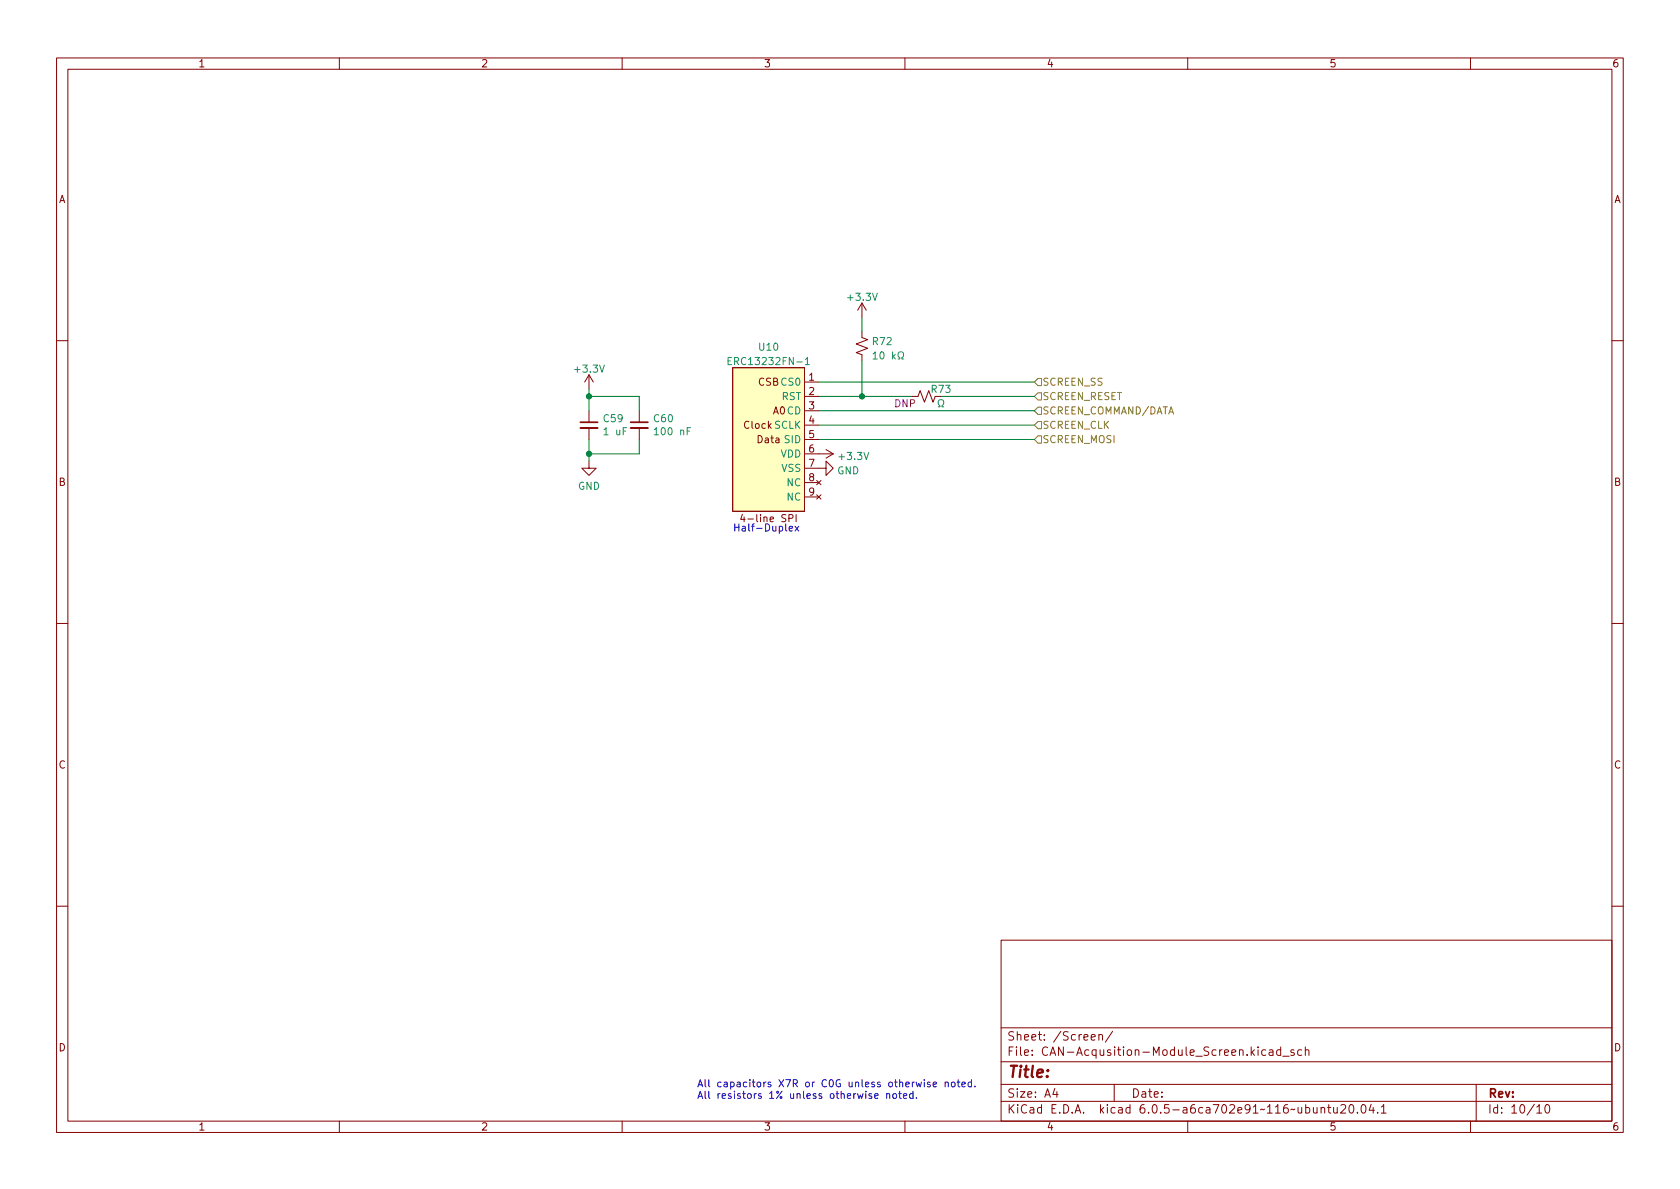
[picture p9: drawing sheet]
<svg xmlns="http://www.w3.org/2000/svg" width="297mm" height="210mm" viewBox="0 0 297 210" stroke-linecap="round" stroke-linejoin="round" font-family="sans-serif">
<g fill="none" stroke="#840000" stroke-width=".18">
<path d="M10 10.2h277v190.1h-277zM12 12.2h273v186.1h-273zM60 10.2v2M110 10.2v2M160 10.2v2M210 10.2v2M260 10.2v2M152.4 58.7v1l1 .4-2 .7 2 .8-2 .8 1 .3v1M152.4 53.6v2.5M152.4 53.6l-.8 1.3M152.4 53.6l.8 1.3M10 60.2h2"/>
<path d="M104.1 66.3v2.5M104.1 72.6v2.1M104.1 75.7v2M104.1 66.3l-.7 1.3M104.1 66.3l.8 1.3M113 72.6v2.1M113 75.7v2M129.5 65h12.7v25.4h-12.7zM142.2 67.6h2.6M142.2 70.1h2.6M142.2 72.6h2.6M142.2 75.2h2.6"/>
<path d="M142.2 77.7h2.6M146 79.5l1.3 .8M161.3 70.1h1l.4-1 .7 2 .8-2 .8 2 .4-1M285 60.2h2M104.1 81.5v1.3h1.3l-1.3 1.3-1.2-1.3h1.2M131.3 90.9l-.3 .9h.7M139.5 91.7l.6-.1 .1-.2v-.3l-.7-.1v1.3M140.8 91v1.3M142.2 82.8h3.8v-1.3l1.3 1.3-1.3 1.3v-1.3M142.2 80.3h5.1M142.2 85.3h2.6M142.2 87.9h2.6"/>
<path d="M144.4 85l.8 .7M144.4 87.5l.8 .8M145.2 85l-.8 .7M145.2 87.5l-.8 .8M147.3 80.3l-1.3 .7M10 110.2h2M285 110.2h2M10 160.2h2M177 166.3h108v32h-108zM285 160.2h2M60 198.3v2M110 198.3v2"/>
<path d="M160 198.3v2M177 194.8h108M177 191.8h108M177 187.8h108M177 181.8h108M186.5 192.5l-.4 1h1M186.9 193v1M192.9 183.4l.7-.1v-.3l-.5-.1-.2 .2 .1 .8h.6M194.3 183.1l.2-.2 .4 .1v.9M194.3 182.9v1M196.7 182.4l-1.3 1.9M197 191.8v3"/>
<path d="M210 198.3v2M223.8 185.7l-.4-.1-.3 .3v.4l.1 .3h.6M224.4 185.7h.6l.1 .9M225.1 186l-.5 .1a.29 .29 0 0 0-.2 .2 .29 .29 0 0 0 .2 .3h.5M226.4 185.7l-.4-.1-.3 .3v.4l.2 .3h.5M226.4 185.1v1.5M226.8 186.8h1.1M228.8 185.7l-.4-.1-.2 .2 .1 .3 .5 .1v.4h-.6M230.1 185.7l-.4-.1-.3 .3v.4l.2 .3h.5M230.8 185.8l.2-.2 .4 .1v.9M230.8 185.1v1.5M233.6 196l.2-.2 .3 .1 .1 .9"/>
<path d="M233.6 195.8v1M234.7 195.8h.6M234.9 195.3v1.3l.4 .2M235.8 195.8l.1 1h.3l.2-.1M236.4 195.8v1M237.1 195.5l.5-.2 .3 .2v.3l-.9 1h.9M238.7 195.4l.2-.1a.81 .81 0 0 1 .5 .7 .81 .81 0 0 1-.3 .8h-.1a.81 .81 0 0 1-.6-.6 .81 .81 0 0 1 .3-.8zM240 196.7v.1M240.8 195.5l.2-.2a.81 .81 0 0 1 .6 .7 .81 .81 0 0 1-.3 .8h-.2a.81 .81 0 0 1-.3-1.3zM242.4 195.3l-.3 1h.9M242.8 195.8v1M243.6 196.7v.1"/>
<path d="M244.2 195.8l.4-.5v1.5M244.2 196.8h.9M260 198.3v2M261 191.8v6.5M271.7 195.8l.5-.5v1.5M271.7 196.8h.9M273.4 195.4l.1-.1a.8 .8 0 0 1 .5 .8 .8 .8 0 0 1-.5 .7 .99 .99 0 0 1-.1-1.4z"/>
</g>
<path d="M129.5 65h12.7v25.4h-12.7z" fill="#ffffc2" stroke="#ffffc2" stroke-width=".18"/>
<path d="M128.7 63.8h.4M129.3 63.2h-.6v1.3h.6M142.4 63.6l.4-.4v1.3M142.4 64.5h.7M154.4 62.6l.3-.4v1.3M154.4 63.5h.7M155.7 62.3l.2-.1a.68 .68 0 0 1 .4 .6 .68 .68 0 0 1-.4 .7l-.2-.1-.1-.4zM157.8 62.2v1.3M157.9 63l.4 .5M158.3 62.6l-.5 .5M158.8 63.5h.3v-.3a.54 .54 0 0 1-.3-.7 .54 .54 0 0 1 .8-.2 .58 .58 0 0 1-.1 .9v.3h.3M165.9 71.9h.3v-.2a.54 .54 0 0 1-.3-.7 .54 .54 0 0 1 .8-.3 .58 .58 0 0 1-.1 1v.2h.3" fill="none" stroke="#008484" stroke-width=".18"/>
<path d="M102.6 75.7h3.1M111.5 75.7h3.1" fill="none" stroke="#840000" stroke-width=".33"/>
<path d="M102.6 74.7h3.1M111.5 74.7h3.1" fill="none" stroke="#840000" stroke-width=".3"/>
<path d="M183.5 74.5h.6v1.3h-.6l-.6-.6zM183.5 77.1h.6v1.3h-.6l-.6-.7zM183.5 69.5h.6v1.2h-.6l-.6-.6zM183.5 72h.6v1.3h-.6l-.6-.7zM183.5 66.9h.6v1.3h-.6l-.6-.6z" fill="none" stroke="#848400" stroke-width=".18"/>
<g fill="none" stroke="#0000c2" stroke-width=".18">
<path d="M139.5 93.5l.6-.1v-.3h-.4l-.2 .1 .1 .6h.5M140.6 93.1l.6 .8M141.2 93.1l-.6 .8M154.7 193.8l.6-.1-.1-.2-.4-.1-.1 .2v.6h.5M156.8 193.5l.2-.1 .3 .1v.7M156.8 193.4v.8M157.9 193.5l.2-.1 .4 .1v.5l-.1 .2h-.3l-.2-.1zM158.9 193.4h.5M159.1 193v1.1l.3 .1M159.7 193.8l.6-.1v-.2l-.4-.1-.2 .2 .1 .6h.5M161.4 193.5l-.3-.1-.3 .2 .1 .6h.5M161.4 193v1.2"/>
<path d="M162 194.1v.1M163.4 190.9v.1M163.4 191.3v.9M164.5 191.4l-.4-.1-.1 .2v.2l.5 .1v.3h-.5M165 191.8l.6-.2-.1-.2-.3-.1-.2 .2 .1 .6h.4M167.1 191.5l.2-.2 .3 .1 .1 .8M167.1 191.3v.9M168.3 191.4l.3-.1 .3 .3v.4l-.3 .2-.3-.1-.1-.1zM169.2 191.3h.5M169.4 190.9v1.1l.3 .2M170.1 191.8l.6-.2-.1-.2-.3-.1-.2 .2v.6h.5M171.8 191.4l-.4-.1-.2 .3 .1 .5h.5"/>
<path d="M171.8 190.9v1.3M172.4 192.1v.1"/>
</g>
<path d="M152.4 56.1v2.6M104.1 70.1h8.9v2.5M104.1 68.8v3.8M104.1 77.7v3.8M113 77.7v2.6h-8.9M144.8 70.1h16.5M144.8 77.7h38.1M144.8 72.6h38.1M144.8 67.6h38.1M144.8 75.2h38.1M152.4 63.7v6.4M166.4 70.1h16.5" fill="none" stroke="#008400" stroke-width=".18"/>
<g fill="#008400" stroke="#008400" stroke-width=".18">
<circle cx="152.4" cy="70.1" r=".46"/>
<circle cx="104.1" cy="70.1" r=".46"/>
<circle cx="104.1" cy="80.3" r=".46"/>
</g>
<text font-size="2.8" fill="#840000" x="178" y="190.6">Title:</text>
<g font-size="2.1" fill="#840000">
<text x="178" y="184">Sheet: /Screen/</text>
<text x="178" y="186.7">File: CAN-Acqusition-Module_Screen.kicad_sch</text>
<text x="178" y="196.9">KiCad E.D.A. kicad 6.0.5-a6ca702e91~116~ubuntu20.04.1</text>
<text x="178" y="194.1">Size: A4</text>
<text x="200" y="194.1">Date:</text>
<text x="263" y="194.1">Rev:</text>
<text x="263" y="196.9">Id: 10/10</text>
</g>
<g font-size="1.8" fill="#840000">
<text x="35" y="11.9">1</text>
<text x="85" y="11.9">2</text>
<text x="135" y="11.9">3</text>
<text x="185" y="11.9">4</text>
<text x="235" y="11.9">5</text>
<text x="285" y="11.9">6</text>
<text x="10.3" y="35.9">A</text>
<text x="285.3" y="35.9">A</text>
<text x="143" y="67.3">1</text>
<text x="143" y="69.8">2</text>
<text x="143" y="72.4">3</text>
<text x="143" y="74.9">4</text>
<text x="143" y="77.5">5</text>
<text x="143" y="80">6</text>
<text x="143" y="82.5">7</text>
<text x="10.3" y="85.9">B</text>
<text x="143" y="85.1">8</text>
<text x="143" y="87.6">9</text>
<text x="285.3" y="85.9">B</text>
<text x="131.9" y="92.3">4-line SPI</text>
<text x="10.3" y="135.9">C</text>
<text x="285.3" y="135.9">C</text>
<text x="10.3" y="185.9">D</text>
<text x="285.3" y="185.9">D</text>
<text x="35" y="199.9">1</text>
<text x="85" y="199.9">2</text>
<text x="135" y="199.9">3</text>
<text x="185" y="199.9">4</text>
<text x="235" y="199.9">5</text>
<text x="285" y="199.9">6</text>
</g>
<g font-size="1.8" fill="#008484">
<text x="150.1" y="53.2">+3.3V</text>
<text x="101.8" y="65.9">+3.3V</text>
<text x="129.6" y="64.5">ERC13232FN-1</text>
<text x="134.3" y="62">U10</text>
<text x="154.4" y="61">R72</text>
<text x="134" y="68.2">CSB CS0</text>
<text x="138.2" y="70.7">RST</text>
<text x="164.7" y="69.5">R73</text>
<text x="106.8" y="74.6">C59</text>
<text x="106.9" y="77">1 uF</text>
<text x="115.7" y="74.6">C60</text>
<text x="116.1" y="77">100 nF</text>
<text x="131.6" y="75.8">Clock SCLK</text>
<text x="136.7" y="73.3">A0 CD</text>
<text x="134" y="78.4">Data SID</text>
<text x="138" y="80.9">VDD</text>
<text x="138.2" y="83.4">VSS</text>
<text x="148" y="83.9">GND</text>
<text x="148.5" y="81.3">+3.3V</text>
<text x="102.2" y="86.6">GND</text>
<text x="139.2" y="86">NC</text>
<text x="139.2" y="88.5">NC</text>
</g>
<g font-size="1.8" fill="#848400">
<text x="184.3" y="70.7">SCREEN_RESET</text>
<text x="184.3" y="68.2">SCREEN_SS</text>
<text x="184.3" y="75.8">SCREEN_CLK</text>
<text x="184.3" y="73.3">SCREEN_COMMAND/DATA</text>
<text x="184.3" y="78.4">SCREEN_MOSI</text>
</g>
<text font-size="1.8" fill="#840084" x="158.2" y="72">DNP</text>
<g font-size="1.8" fill="#0000c2">
<text x="129.5" y="94">Half-Duplex</text>
<text x="123.2" y="192.3">All capacitors X7R or C0G unless otherwise noted.</text>
<text x="123.2" y="194.3">All resistors 1% unless otherwise noted.</text>
</g>
</svg>
